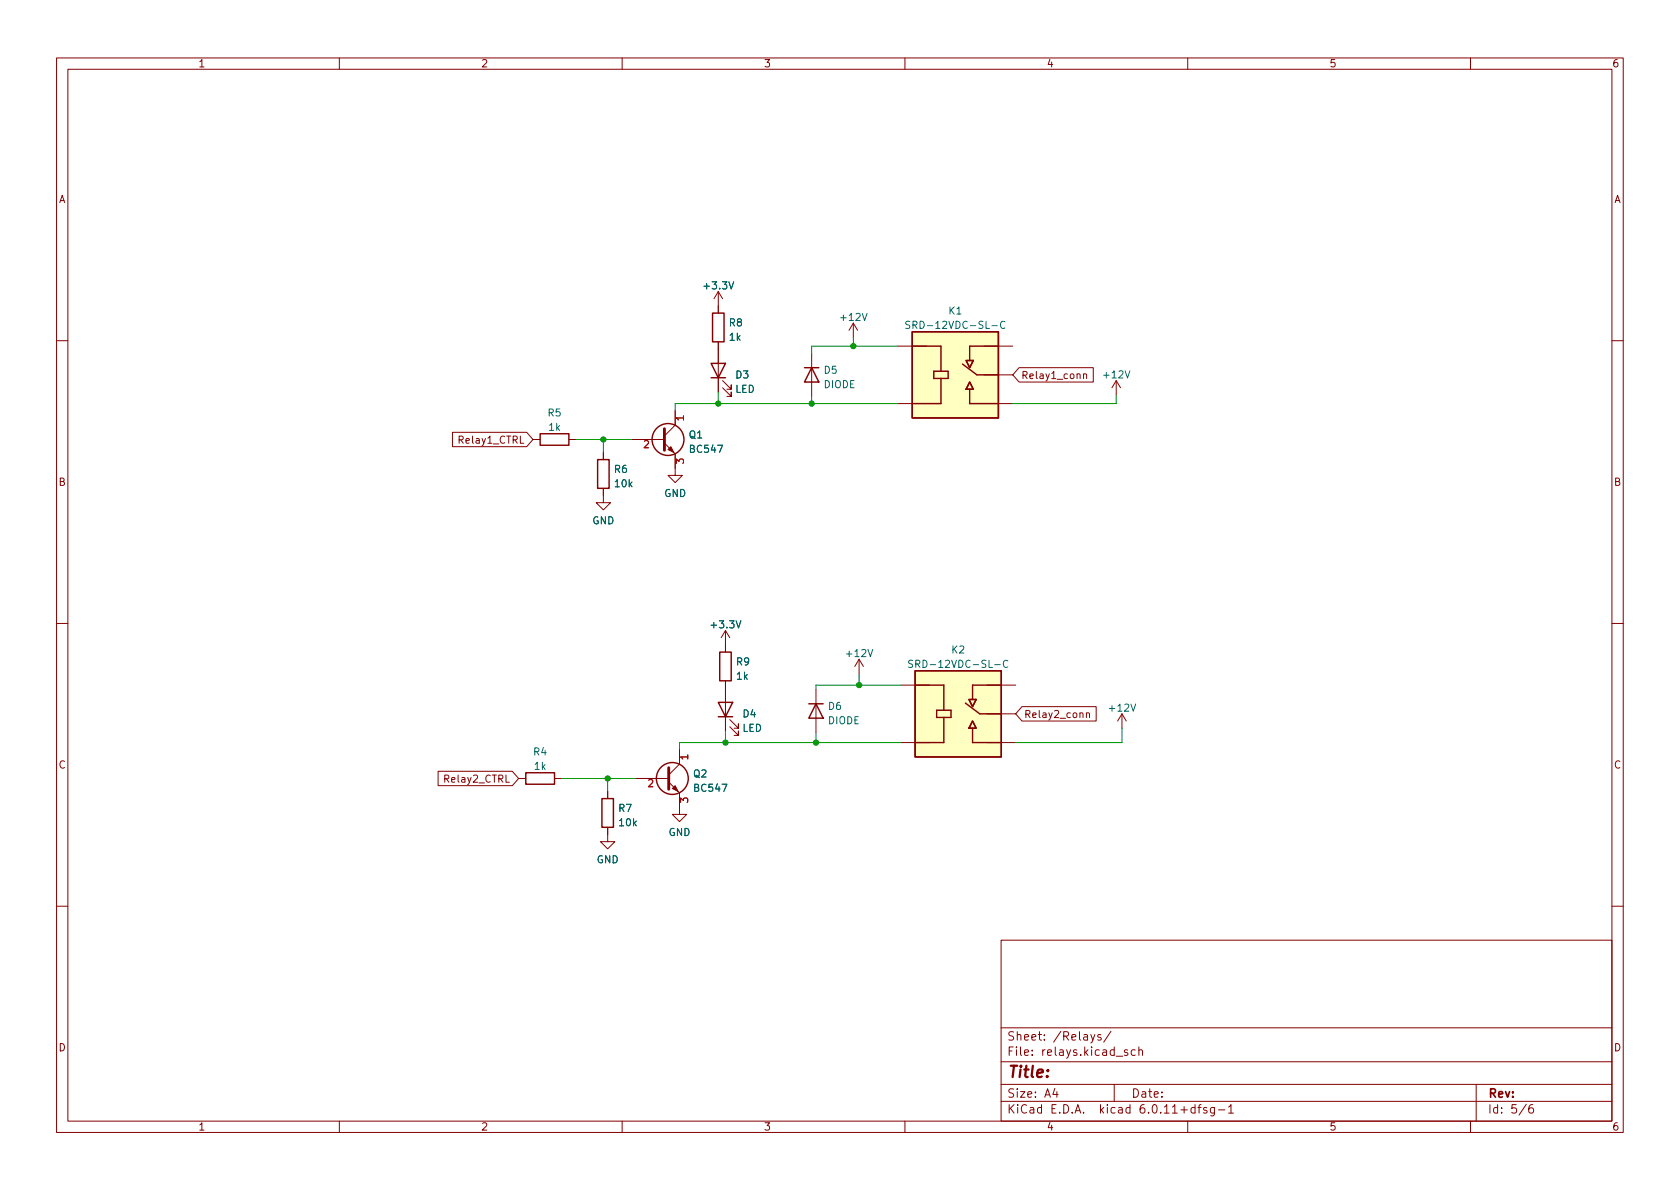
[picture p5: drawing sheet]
<svg xmlns="http://www.w3.org/2000/svg" width="297mm" height="210mm" viewBox="0 0 297 210" stroke-linecap="round" stroke-linejoin="round" font-family="sans-serif">
<g fill="none" stroke="#840000" stroke-width=".18">
<path d="M10 10.2h277v190.1h-277zM12 12.2h273v186.1h-273zM60 10.2v2M110 10.2v2M160 10.2v2M210 10.2v2M260 10.2v2M127 51.6l-.8 1.2M127 51.6v3.8M127 51.6l.8 1.2M150.9 57.1l-.8 1.3M150.9 57.1v2.6"/>
<path d="M150.9 57.1l.7 1.3M10 60.2h2M80 76.4h13.1l1.1 1.3-1.1 1.3h-13.1zM92 77.1v1.3h.6M94.2 77.7h1.3M100.6 77.7h1.3M111.8 77.7h5.7M117.5 78.4l1.9 1.9v3.8h1.2l-1.2 1.2-1.3-1.2h1.3M119.4 72.6v2.6l-1.9 1.9M127 60.4v8.9M127.8 68.6l1.5 1.5v-.8v.8h-.8M127.8 67.3l1.5 1.5v-.7v.7h-.8"/>
<path d="M143.5 62.5v7.6M158.7 61.2h5.1M158.7 71.4h5.1M174 61.2h5.1M174 71.4h5.1M174 66.3h5.1M180.2 65h13.1v2.6h-13.1l-1.1-1.3zM191.6 66.2l.2-.1 .3 .1v.8M191.6 66.1v.9M197.4 67.3l.7 1.3M197.4 67.3v2.5M197.4 67.3l-.8 1.3"/>
<path d="M285 60.2h2M106.7 86.4v2.5h1.2l-1.2 1.3-1.3-1.3h1.3M106.7 80v1.3M10 110.2h2M128.3 111.5v3.8M128.3 111.5l-.8 1.3M128.3 111.5l.7 1.3M151.9 116.6l-.8 1.3M151.9 116.6v2.5M151.9 116.6l.8 1.3M285 110.2h2M77.5 136.4h13.1l1.1 1.3-1.1 1.2h-13.1z"/>
<path d="M89.5 137.1v1.2h.6M91.7 137.7h1.3M98 137.7h1.3M107.4 139.9v1.3M112.5 137.7h5.7M118.2 138.3l1.9 1.9v3.8h1.3l-1.3 1.3-1.2-1.3h1.2M120.1 132.6v2.5l-1.9 1.9M128.3 120.4v8.9M129 128.5l1.6 1.5v-.7v.7h-.8M129 127.2l1.6 1.6v-.8v.8h-.8M144.3 121.9v7.6M159.3 121.2h5"/>
<path d="M159.3 131.3h5M174.5 121.2h5.1M174.5 131.3h5.1M174.5 126.2h5.1M180.7 125h13.1v2.5h-13.1l-1.1-1.3zM192.1 126.2l.2-.1h.3v.8M192.1 126.1v.8M198.4 126.2l-.8 1.3M198.4 126.2v2.6M198.4 126.2l.7 1.3M107.4 146.3v2.5h1.3l-1.3 1.3-1.2-1.3h1.2M10 160.2h2"/>
<path d="M177 166.3h108v32h-108zM285 160.2h2M60 198.3v2M110 198.3v2M160 198.3v2M177 194.8h108M177 191.8h108M177 187.8h108M177 181.8h108M182.5 186.5v.1M182.5 185.7v.1M184.6 183.8v.1"/>
<path d="M184.6 183v.1M194.6 183l-.3-.1-.2 .2v.3l.5 .1v.4h-.5M196.4 182.4l-1.3 1.9M197 191.8v3M200.7 185.7l-.4-.1-.3 .3v.4l.1 .3h.6M201.4 185.8l.2-.2 .3 .1 .1 .9M201.4 185.1v1.5M210 198.3v2M215.4 196.3h1.2M217.2 195.8l.4-.5v1.5M217.2 196.8h.9M260 198.3v2"/>
<path d="M261 191.8v6.5M271 195.3a.6 .6 0 0 0-.7 .7v.5l.1 .3h.5l.2-.1 .1-.5-.2-.2-.4-.1-.3 .3"/>
</g>
<path d="M128.9 49.8l.4 1.3 .4-1.3M152.4 55.4l.5 1.3 .4-1.3M175.4 57.6h.9M177.7 56.9a.6 .6 0 0 0-.9 .5 .6 .6 0 0 0 .6 .7l.3-.1M126.9 78.7h.9l-.6 1.3M198.9 65.6l.5 1.2 .4-1.2M130.1 109.8l.5 1.2 .4-1.2M153.5 114.8l.4 1.3 .4-1.3M175.9 117.5h1M178.2 116.9a.6 .6 0 0 0-.8 .4 .6 .6 0 0 0 .5 .7l.3-.1M127.7 138.7h.8l-.5 1.2M199.9 124.5l.5 1.3 .4-1.3" fill="none" stroke="#006464" stroke-width=".18"/>
<g fill="none" stroke="#840000" stroke-width=".25">
<path d="M126 55.4h2v5h-2zM161.3 58.7h15.2v15.2h-15.2zM95.5 76.7h5.1v2h-5.1zM125.7 64.3h2.6l-1.3 2.5zM125.7 66.8h2.6M142.2 65h2.6M143.5 65l1.3 2.6h-2.6zM161.3 61.2h5.1v4.5M165.1 65.7h2.5v1.2h-2.5zM166.4 66.9v4.5h-5.1M170.2 64.4l2.5 1.9h3.8M170.8 63.7h1.3l-.7 1.3z"/>
<path d="M171.4 67.6l.7 1.2h-1.3zM171.4 68.8v2.6h5.1M176.5 61.2h-5.1v2.5M105.7 81.3h2v5.1h-2zM127.3 115.3h2v5.1h-2zM161.8 118.6h15.2v15.3h-15.2zM93 136.6h5v2.1h-5zM127 124.2h2.5l-1.2 2.5zM127 126.7h2.5M143 124.5h2.5M144.3 124.5l1.2 2.5h-2.5zM161.8 121.2h5.1v4.4"/>
<path d="M165.6 125.6h2.5v1.3h-2.5zM166.9 126.9v4.4h-5.1M170.7 124.3l2.5 1.9h3.8M171.3 123.7h1.3l-.6 1.3zM172 127.5l.6 1.3h-1.3zM172 128.8v2.5h5M177 121.2h-5v2.5M106.4 141.2h2.1v5.1h-2.1z"/>
<circle cx="118.1" cy="77.7" r="2.82"/>
<circle cx="118.9" cy="137.7" r="2.82"/>
</g>
<path d="M117.5 75.8v3.8M118.2 135.8v3.8" fill="none" stroke="#840000" stroke-width=".51"/>
<g fill="#840000" stroke="#840000" stroke-width=".18">
<path d="M118.1 79.5l.5-.5 .5 1z"/>
<path d="M118.9 139.4l.5-.5 .5 1z"/>
</g>
<path d="M113.9 78l.5-.1 .3 .4-.8 .9h.8M120.8 73.9h-1.2l.3 .4M119.6 82v-.8l.5 .4 .1-.4h.5l.1 .2-.1 .6M114.7 138l.5-.1 .2 .3-.8 .9h.8M121.6 133.9h-1.3l.4 .3M120.3 141.9v-.8l.5 .4 .1-.3h.6l.1 .2-.1 .5" fill="none" stroke="#a90000" stroke-width=".18"/>
<g fill="#ffffc2" stroke="#ffffc2" stroke-width=".18">
<path d="M161.3 58.7h15.2v15.2h-15.2z"/>
<path d="M171.4 67.6l.7 1.2h-1.3z"/>
<path d="M170.8 63.7h1.3l-.7 1.3z"/>
<path d="M161.8 118.6h15.2v15.3h-15.2z"/>
<path d="M172 127.5l.6 1.3h-1.3z"/>
<path d="M171.3 123.7h1.3l-.6 1.3z"/>
</g>
<g fill="none" stroke="#009600" stroke-width=".18">
<path d="M150.9 59.7v1.5M101.9 77.7h9.9M106.7 77.7v2.3M127 69.3v2.1M143.5 70.1v1.3M158.7 61.2h-15.2v1.3M158.7 71.4h-39.3v1.2M197.4 69.8v1.6h-18.3M151.9 119.1v2.1M99.3 137.7h13.2M107.4 137.7v2.2M128.3 129.3v2"/>
<path d="M144.3 129.5v1.8M159.3 131.3h-39.2v1.3M159.3 121.2h-15v.7M198.4 128.8v2.5h-18.8"/>
</g>
<g fill="#009600" stroke="#009600" stroke-width=".18">
<circle cx="150.9" cy="61.2" r=".46"/>
<circle cx="151.9" cy="121.2" r=".46"/>
<circle cx="127" cy="71.4" r=".46"/>
<circle cx="107.4" cy="137.7" r=".46"/>
<circle cx="143.5" cy="71.4" r=".46"/>
<circle cx="106.7" cy="77.7" r=".46"/>
<circle cx="144.3" cy="131.3" r=".46"/>
<circle cx="128.3" cy="131.3" r=".46"/>
</g>
<text font-size="2.8" fill="#840000" x="178" y="191.2">Title:</text>
<g font-size="2.1" fill="#840000">
<text x="178" y="184.5">Sheet:</text>
<text x="186.2" y="184.5">/Relays/</text>
<text x="178" y="187.2">File:</text>
<text x="184.4" y="187.2">relays.kicad_sch</text>
<text x="178" y="197.4">KiCad</text>
<text x="178" y="194.6">Size:</text>
<text x="184.7" y="194.6">A4</text>
<text x="185.7" y="197.4">E.D.A.</text>
<text x="194.6" y="197.4">kicad</text>
<text x="200" y="194.6">Date:</text>
<text x="201.8" y="197.4">6.0.11+dfsg-1</text>
<text x="263" y="194.6">Rev:</text>
<text x="263" y="197.4">Id:</text>
<text x="267.1" y="197.4">5/6</text>
</g>
<g font-size="1.8" fill="#840000">
<text x="35" y="12.3">1</text>
<text x="85" y="12.3">2</text>
<text x="135" y="12.3">3</text>
<text x="185" y="12.3">4</text>
<text x="235" y="12.3">5</text>
<text x="285" y="12.3">6</text>
<text x="10.4" y="36.3">A</text>
<text x="285.4" y="36.3">A</text>
<text x="180.5" y="67.4">Relay1_conn</text>
<text x="80.8" y="78.8">Relay1_CTRL</text>
<text x="10.3" y="86.3">B</text>
<text x="285.3" y="86.3">B</text>
<text x="181" y="127.3">Relay2_conn</text>
<text x="10.3" y="136.3">C</text>
<text x="285.3" y="136.3">C</text>
<text x="78.3" y="138.8">Relay2_CTRL</text>
<text x="10.3" y="186.3">D</text>
<text x="285.3" y="186.3">D</text>
<text x="35" y="200.3">1</text>
<text x="85" y="200.3">2</text>
<text x="135" y="200.3">3</text>
<text x="185" y="200.3">4</text>
<text x="235" y="200.3">5</text>
<text x="285" y="200.3">6</text>
</g>
<g font-size="1.8" fill="#006464">
<text x="124.1" y="51.5">+3.3V</text>
<text x="128.8" y="58.1">R8</text>
<text x="148.3" y="57.1">+12V</text>
<text x="159.8" y="58.5">SRD-12VDC-SL-C</text>
<text x="167.6" y="56">K1</text>
<text x="128.8" y="60.6">1k</text>
<text x="129.9" y="67.3">D3</text>
<text x="129.9" y="69.8">LED</text>
<text x="145.5" y="66.5">D5</text>
<text x="145.5" y="69">DIODE</text>
<text x="194.7" y="67.3">+12V</text>
<text x="96.7" y="74">R5</text>
<text x="96.8" y="76.6">1k</text>
<text x="121.7" y="77.9">Q1</text>
<text x="121.7" y="80.4">BC547</text>
<text x="108.5" y="84">R6</text>
<text x="108.5" y="86.5">10k</text>
<text x="117.4" y="88.3">GND</text>
<text x="104.7" y="93.1">GND</text>
<text x="125.4" y="111.5">+3.3V</text>
<text x="130.1" y="118">R9</text>
<text x="149.3" y="116.6">+12V</text>
<text x="160.3" y="118.5">SRD-12VDC-SL-C</text>
<text x="168.1" y="115.9">K2</text>
<text x="130.1" y="120.6">1k</text>
<text x="146.3" y="125.9">D6</text>
<text x="131.2" y="127.2">D4</text>
<text x="131.2" y="129.8">LED</text>
<text x="146.3" y="128.4">DIODE</text>
<text x="195.8" y="126.2">+12V</text>
<text x="94.2" y="134">R4</text>
<text x="94.3" y="136.5">1k</text>
<text x="122.5" y="137.8">Q2</text>
<text x="109.2" y="143.9">R7</text>
<text x="122.5" y="140.4">BC547</text>
<text x="109.2" y="146.5">10k</text>
<text x="118.1" y="148.2">GND</text>
<text x="105.4" y="153">GND</text>
</g>
<g font-size="1.8" fill="#a90000">
<text x="121.7" y="74.6" transform="rotate(-90 121.7 74.6)">1</text>
<text x="122.4" y="134.5" transform="rotate(-90 122.4 134.5)">1</text>
</g>
</svg>
